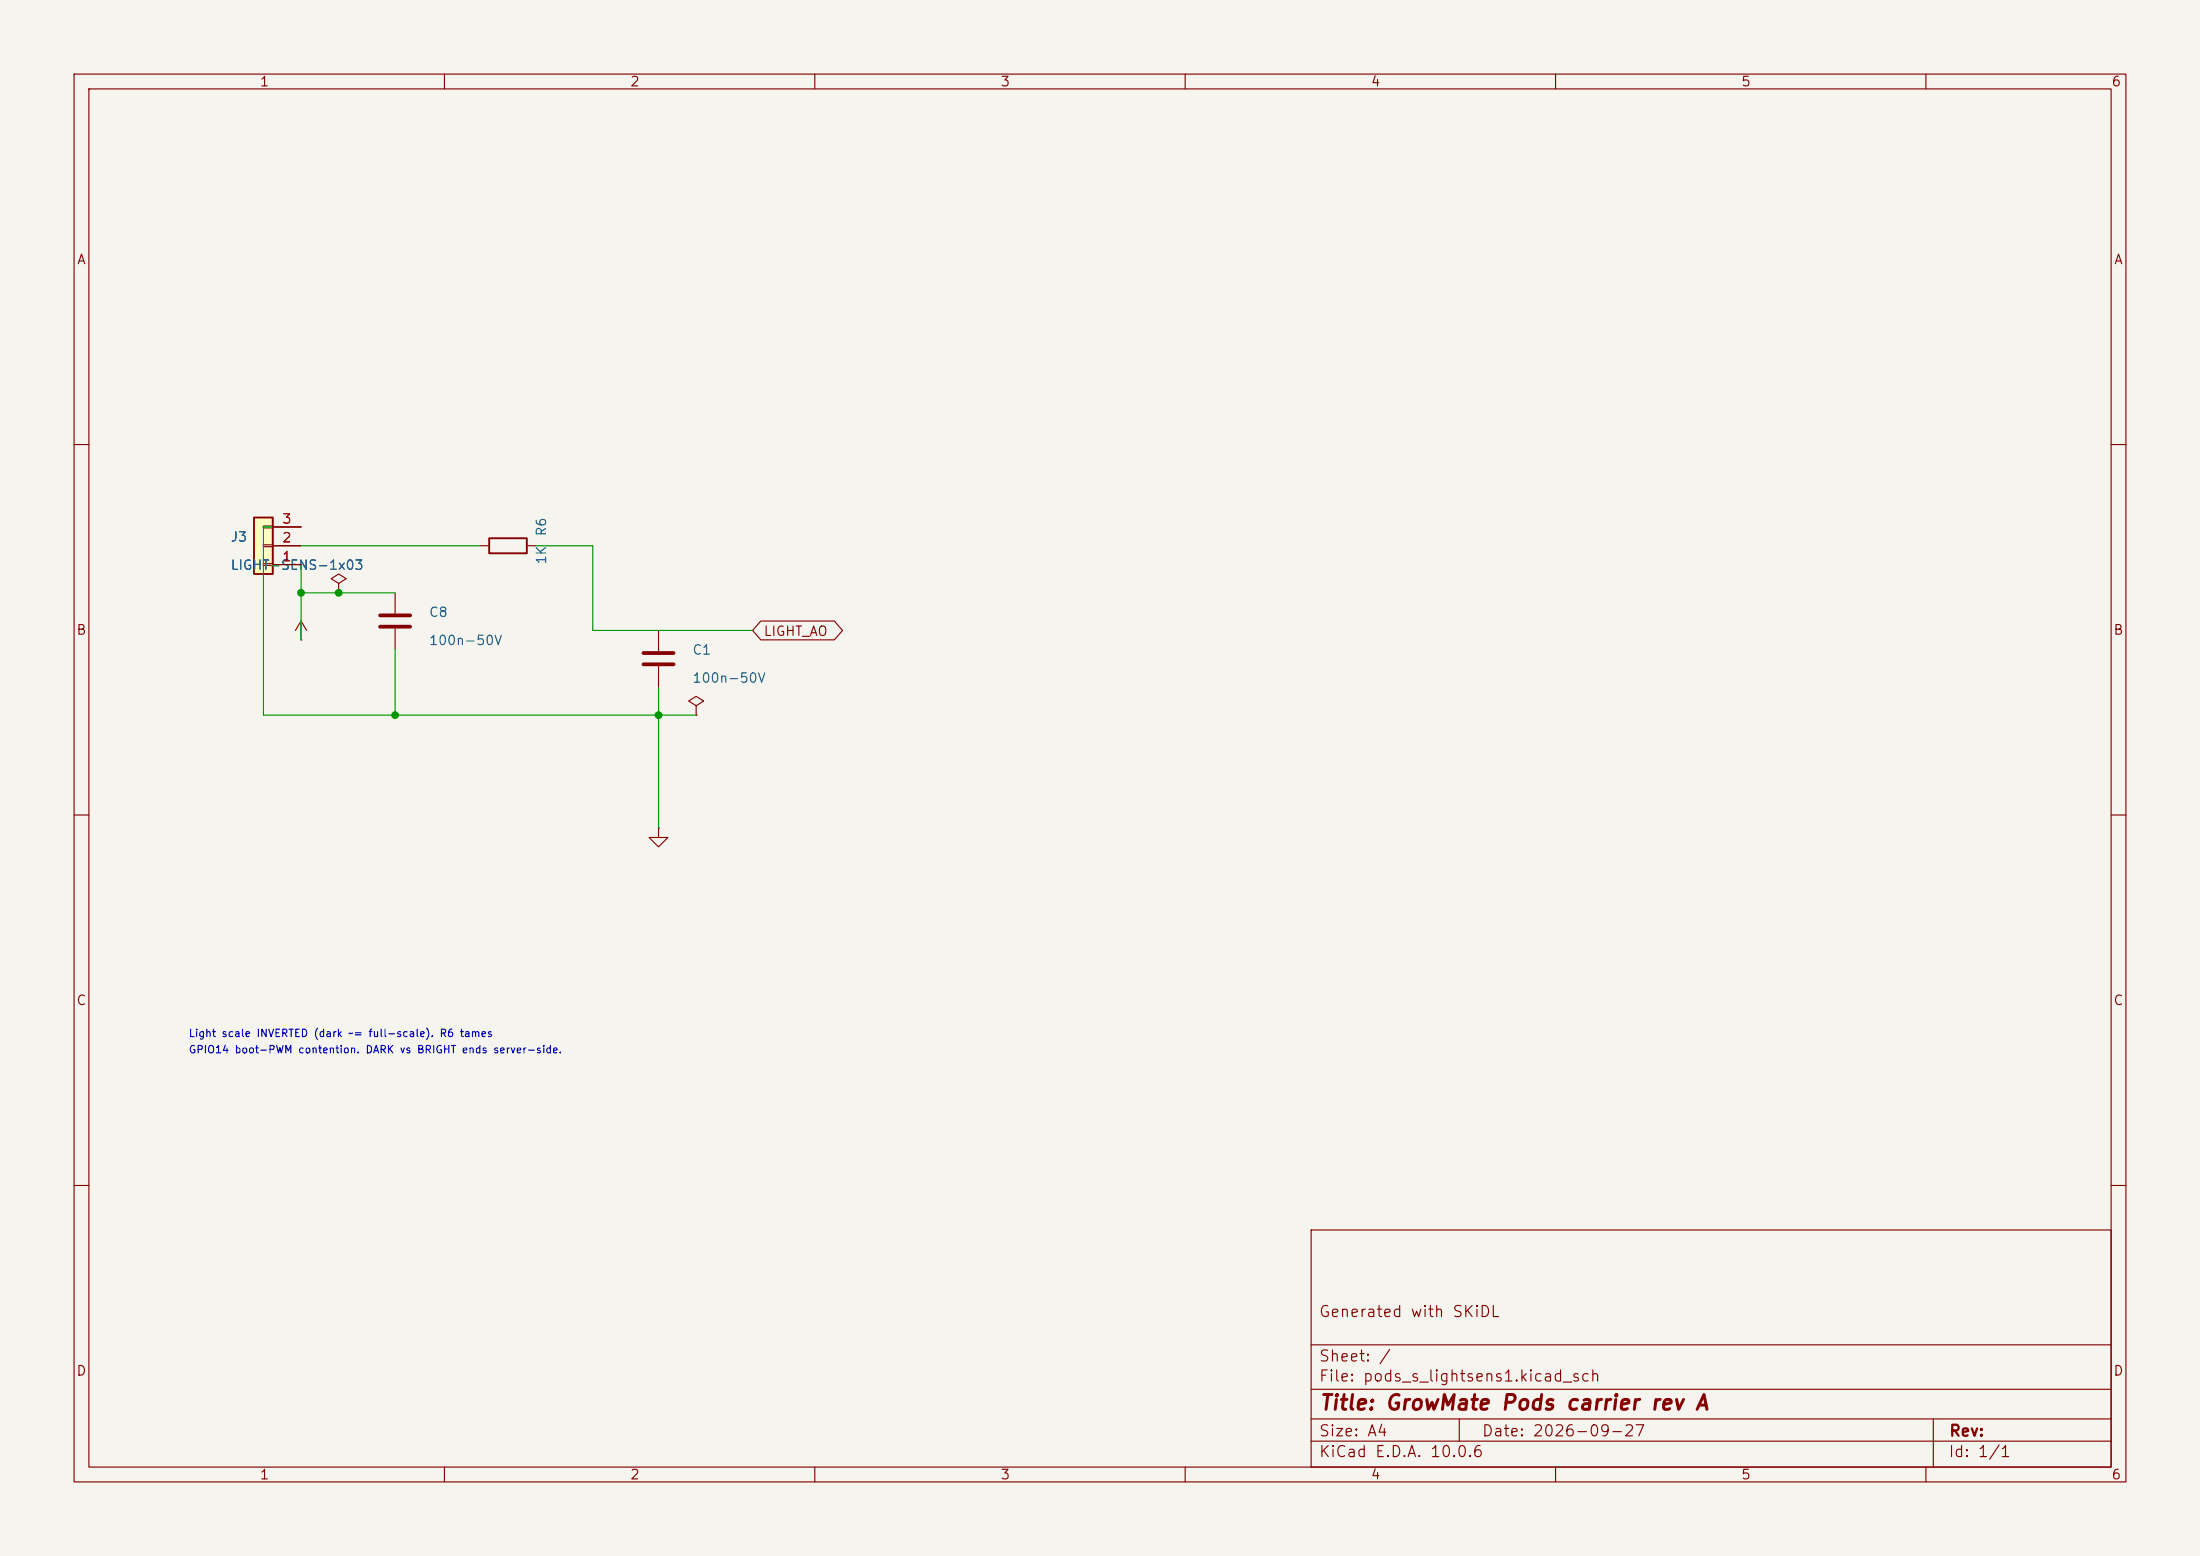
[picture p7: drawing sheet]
<svg xmlns="http://www.w3.org/2000/svg" width="297mm" height="210mm" viewBox="0 0 297 210" stroke-linecap="round" stroke-linejoin="round" font-family="sans-serif">
<path d="M0 0h297v210h-297z" fill="#f5f4ef" stroke="#f5f4ef" stroke-width=".14"/>
<g fill="none" stroke="#840000" stroke-width=".15">
<path d="M10 10h277v190h-277zM12 12h273v186h-273zM60 10v2M110 10v2M160 10v2M210 10v2M260 10v2M10 60h2M285 60h2M40.6 86.4h.1M40.6 83.8l-.7 1.3M40.6 83.8l.8 1.3"/>
<path d="M40.6 83.8v2.6M10 110h2M285 110h2M10 160h2M177 166h108v32h-108zM285 160h2M60 198v2M110 198v2M160 198v2M177 194.5h108M177 191.5h108M177 187.5h108"/>
<path d="M177 181.5h108M197 191.5v3M210 198v2M260 198v2M261 191.5v6.5"/>
</g>
<path d="M34.3 69.9h2.5v7.6h-2.5z" fill="#ffffc2"/>
<path d="M34.3 69.9h2.5v7.6h-2.5zM66 72.6h5.1v2.1h-5.1z" fill="none" stroke="#840000" stroke-width=".25"/>
<g fill="none" stroke="#840000" stroke-width=".15">
<path d="M35.6 76.1h1.2v.2h-1.2zM35.6 73.5h1.2v.3h-1.2zM35.6 71h1.2v.2h-1.2zM36.8 76.2h3.8M36.8 73.7h3.8M36.8 71.1h3.8M45.7 78.7l1-.6-1-.6-1 .6 1 .6v1.3M64.8 73.7h1.2M71.1 73.7h1.3M45.7 80h.1M53.3 80v2.8M53.3 84.8v2.8"/>
<path d="M88.9 85.1v2.8M88.9 89.9v2.8M94 95.3l1-.7-1-.6-1 .6 1 .7v1.2M94 96.5h.1M102.7 83.8h9.9l1.1 1.3-1.1 1.3h-9.9l-1.1-1.3zM88.9 111.8v1.2h1.3l-1.3 1.3-1.3-1.3h1.3M88.9 111.8h.1"/>
</g>
<path d="M51.3 83.1h4.1M51.3 84.6h4.1M86.9 88.1h4M86.9 89.7h4" fill="none" stroke="#840000" stroke-width=".51"/>
<path d="M40.6 71.1h-5v25.4h58.4M40.6 73.7h24.2M40.6 76.2v10.2M72.4 73.7h7.6v11.4h21.6M40.6 80h12.7M53.3 87.6v8.9M88.9 92.7v19.1" fill="none" stroke="#009600" stroke-width=".15"/>
<g fill="#009600" stroke="#009600" stroke-width=".14">
<circle cx="40.6" cy="80" r=".46"/>
<circle cx="45.7" cy="80" r=".46"/>
<circle cx="88.9" cy="96.5" r=".46"/>
<circle cx="53.3" cy="96.5" r=".46"/>
</g>
<text font-size="2" fill="#840000" x="178" y="190.8">Title: GrowMate Pods carrier rev A</text>
<g font-size="1.5" fill="#840000">
<text x="178" y="178.1">Generated with SKiDL</text>
<text x="178" y="184.1">Sheet: /</text>
<text x="178" y="186.8">File: pods_s_lightsens1.kicad_sch</text>
<text x="178" y="197">KiCad E.D.A. 10.0.6</text>
<text x="178" y="194.2">Size: A4</text>
<text x="200" y="194.2">Date: 2026-09-27</text>
<text x="263" y="197">Id: 1/1</text>
<text x="263" y="194.2">Rev:</text>
</g>
<g font-size="1.3" fill="#840000">
<text x="35" y="12">1</text>
<text x="85" y="12">2</text>
<text x="135" y="12">3</text>
<text x="185" y="12">4</text>
<text x="235" y="12">5</text>
<text x="285" y="12">6</text>
<text x="10.3" y="36">A</text>
<text x="285.3" y="36">A</text>
<text x="10.2" y="86">B</text>
<text x="103" y="86.1">LIGHT_AO</text>
<text x="285.2" y="86">B</text>
<text x="10.2" y="136">C</text>
<text x="285.2" y="136">C</text>
<text x="10.2" y="186">D</text>
<text x="285.2" y="186">D</text>
<text x="35" y="200">1</text>
<text x="85" y="200">2</text>
<text x="135" y="200">3</text>
<text x="185" y="200">4</text>
<text x="235" y="200">5</text>
<text x="285" y="200">6</text>
</g>
<g font-size="1.3" fill="#a90000">
<text x="38" y="71">3</text>
<text x="38" y="76.1">1</text>
<text x="38" y="73.5">2</text>
</g>
<g font-size="1.3" fill="#006464">
<text x="31" y="73.4">J3</text>
<text x="31" y="77.2">LIGHT-SENS-1x03</text>
<text x="74" y="76.3" transform="rotate(-90 74 76.3)">1K</text>
<text x="74" y="72.5" transform="rotate(-90 74 72.5)">R6</text>
<text x="57.8" y="83.6">C8</text>
<text x="57.8" y="87.4">100n-50V</text>
<text x="93.4" y="88.7">C1</text>
<text x="93.4" y="92.5">100n-50V</text>
</g>
<g font-size="1" fill="#0000c2">
<text x="25.4" y="140.2">Light scale INVERTED (dark ~= full-scale). R6 tames</text>
<text x="25.4" y="142.4">GPIO14 boot-PWM contention. DARK vs BRIGHT ends server-side.</text>
</g>
</svg>
